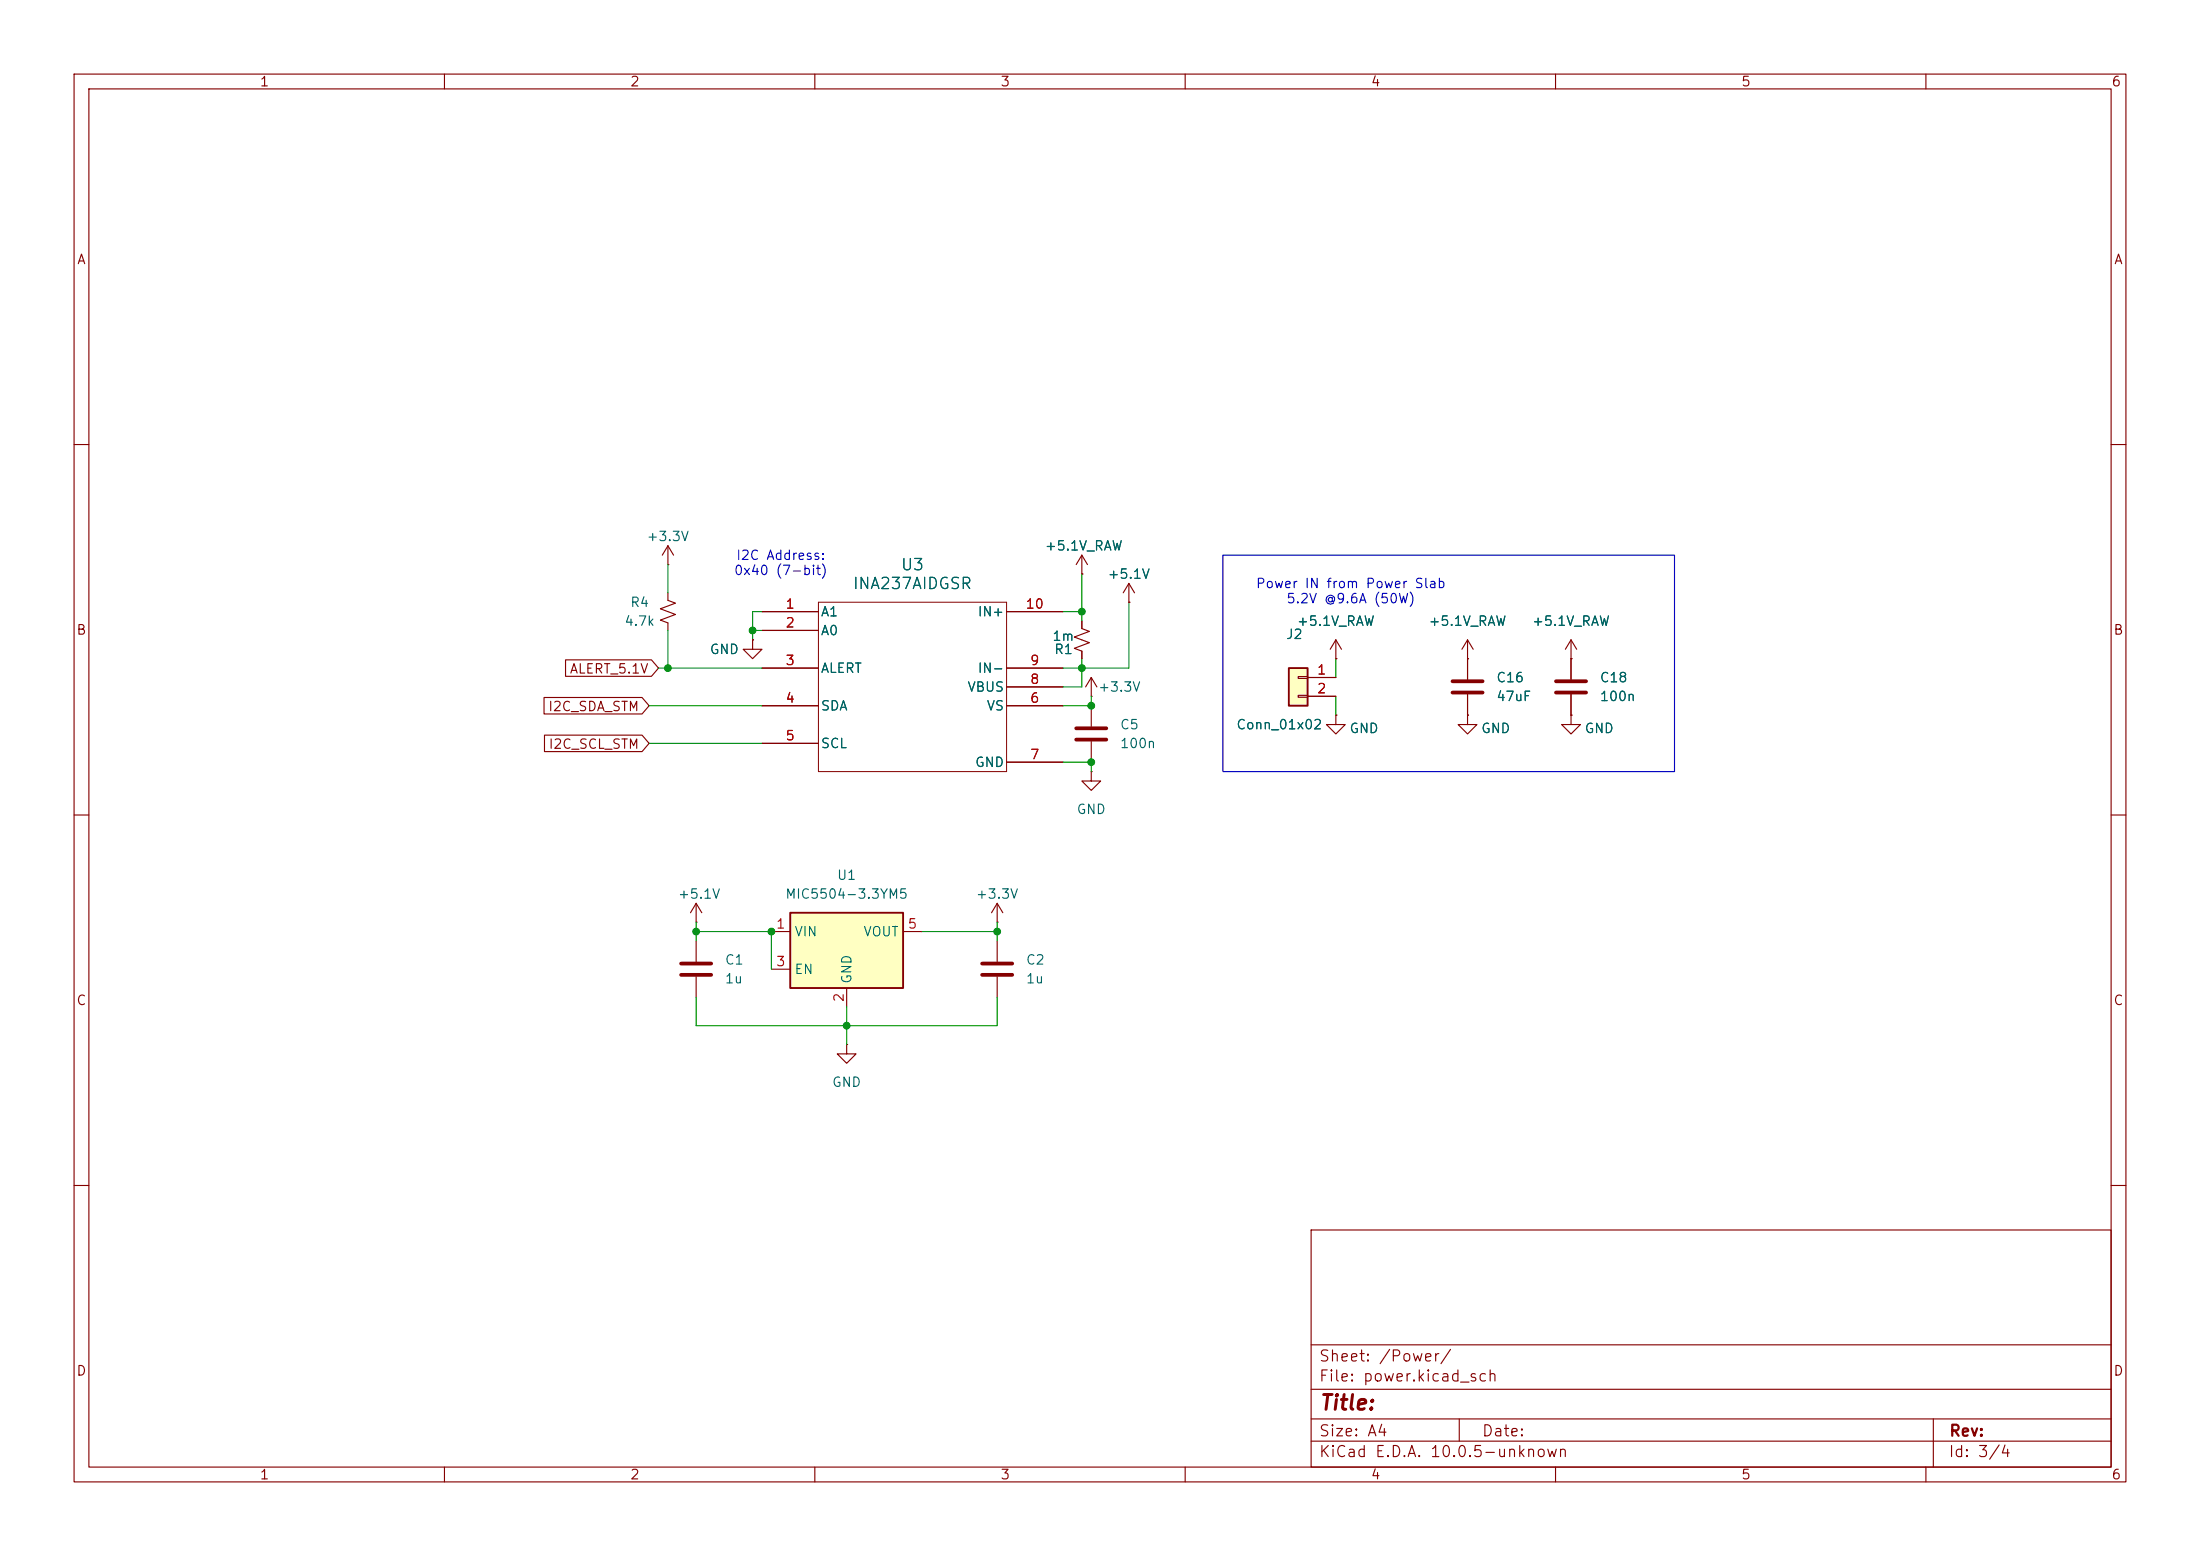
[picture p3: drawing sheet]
(kicad_sch
 (version 20260306)
 (generator "eeschema")
 (generator_version "10.0")
 (paper "A4")
 (lib_symbols
  (symbol "Connector_Generic:Conn_01x02"
   (pin_names
    (offset 1.016) (hide yes)) (exclude_from_sim no) (in_bom yes) (on_board yes)
   (in_pos_files yes)
   (duplicate_pin_numbers_are_jumpers no)
   (property "Reference" "J" (at 0 2.54 0) (show_name no) (do_not_autoplace no) (effects (font (size 1.27 1.27))))
   (property "Value" "Conn_01x02" (at 0 -5.08 0) (show_name no) (do_not_autoplace no) (effects (font (size 1.27 1.27))))
   (property "Footprint" "" (at 0 0 0) (show_name no) (do_not_autoplace no) (hide yes) (effects (font (size 1.27 1.27))))
   (property "Datasheet" "" (at 0 0 0) (show_name no) (do_not_autoplace no) (hide yes) (effects (font (size 1.27 1.27))))
   (property "Description" "Generic connector, single row, 01x02, script generated (kicad-library-utils/schlib/autogen/connector/)" (at 0 0 0) (show_name no) (do_not_autoplace no) (hide yes) (effects (font (size 1.27 1.27))))
   (symbol "Conn_01x02_1_1"
    (rectangle (start -1.27 1.27) (end 1.27 -3.81) (stroke (width 0.254) (type default)) (fill (type background)))
    (rectangle (start -1.27 0.127) (end 0 -0.127) (stroke (width 0.1524) (type default)) (fill (type none)))
    (rectangle (start -1.27 -2.413) (end 0 -2.667) (stroke (width 0.1524) (type default)) (fill (type none)))
    (pin passive line (at -5.08 0 0) (length 3.81) (name "Pin_1" (effects (font (size 1.27 1.27)))) (number "1" (effects (font (size 1.27 1.27)))))
    (pin passive line (at -5.08 -2.54 0) (length 3.81) (name "Pin_2" (effects (font (size 1.27 1.27)))) (number "2" (effects (font (size 1.27 1.27))))))
   (embedded_fonts no))
  (symbol "Device:C"
   (pin_numbers (hide yes))
   (pin_names
    (offset 0.254)) (exclude_from_sim no) (in_bom yes) (on_board yes)
   (in_pos_files yes)
   (duplicate_pin_numbers_are_jumpers no)
   (property "Reference" "C" (at 0.635 2.54 0) (show_name no) (do_not_autoplace no) (effects (font (size 1.27 1.27)) (justify left)))
   (property "Value" "C" (at 0.635 -2.54 0) (show_name no) (do_not_autoplace no) (effects (font (size 1.27 1.27)) (justify left)))
   (property "Footprint" "" (at 0.9652 -3.81 0) (show_name no) (do_not_autoplace no) (hide yes) (effects (font (size 1.27 1.27))))
   (property "Datasheet" "" (at 0 0 0) (show_name no) (do_not_autoplace no) (hide yes) (effects (font (size 1.27 1.27))))
   (property "Description" "Unpolarized capacitor" (at 0 0 0) (show_name no) (do_not_autoplace no) (hide yes) (effects (font (size 1.27 1.27))))
   (symbol "C_0_1"
    (polyline (pts (xy -2.032 0.762) (xy 2.032 0.762)) (stroke (width 0.508) (type default)) (fill (type none)))
    (polyline (pts (xy -2.032 -0.762) (xy 2.032 -0.762)) (stroke (width 0.508) (type default)) (fill (type none))))
   (symbol "C_1_1"
    (pin passive line (at 0 3.81 270) (length 2.794) (name "" (effects (font (size 1.27 1.27)))) (number "1" (effects (font (size 1.27 1.27)))))
    (pin passive line (at 0 -3.81 90) (length 2.794) (name "" (effects (font (size 1.27 1.27)))) (number "2" (effects (font (size 1.27 1.27))))))
   (embedded_fonts no))
  (symbol "Device:R_Small_US"
   (pin_numbers (hide yes))
   (pin_names
    (offset 0.254) (hide yes)) (exclude_from_sim no) (in_bom yes) (on_board yes)
   (in_pos_files yes)
   (duplicate_pin_numbers_are_jumpers no)
   (property "Reference" "R" (at 0.762 0.508 0) (show_name no) (do_not_autoplace no) (effects (font (size 1.27 1.27)) (justify left)))
   (property "Value" "R_Small_US" (at 0.762 -1.016 0) (show_name no) (do_not_autoplace no) (effects (font (size 1.27 1.27)) (justify left)))
   (property "Footprint" "" (at 0 0 0) (show_name no) (do_not_autoplace no) (hide yes) (effects (font (size 1.27 1.27))))
   (property "Datasheet" "" (at 0 0 0) (show_name no) (do_not_autoplace no) (hide yes) (effects (font (size 1.27 1.27))))
   (property "Description" "Resistor, small US symbol" (at 0 0 0) (show_name no) (do_not_autoplace no) (hide yes) (effects (font (size 1.27 1.27))))
   (symbol "R_Small_US_1_1"
    (polyline (pts (xy 0 1.524) (xy 1.016 1.143) (xy 0 0.762) (xy -1.016 0.381) (xy 0 0)) (stroke (width 0) (type default)) (fill (type none)))
    (polyline (pts (xy 0 0) (xy 1.016 -0.381) (xy 0 -0.762) (xy -1.016 -1.143) (xy 0 -1.524)) (stroke (width 0) (type default)) (fill (type none)))
    (pin passive line (at 0 2.54 270) (length 1.016) (name "" (effects (font (size 1.27 1.27)))) (number "1" (effects (font (size 1.27 1.27)))))
    (pin passive line (at 0 -2.54 90) (length 1.016) (name "" (effects (font (size 1.27 1.27)))) (number "2" (effects (font (size 1.27 1.27))))))
   (embedded_fonts no))
  (symbol "INA237AIDGSR:INA237AIDGSR"
   (pin_names
    (offset 0.254)) (exclude_from_sim no) (in_bom yes) (on_board yes)
   (in_pos_files yes)
   (duplicate_pin_numbers_are_jumpers no)
   (property "Reference" "U3" (at 20.32 10.16 0) (show_name no) (do_not_autoplace no) (effects (font (size 1.524 1.524))))
   (property "Value" "INA237AIDGSR" (at 20.32 7.62 0) (show_name no) (do_not_autoplace no) (effects (font (size 1.524 1.524))))
   (property "Footprint" "VSSOP_IDGSR_TEX" (at 0 0 0) (show_name no) (do_not_autoplace no) (hide yes) (effects (font (size 1.27 1.27)
    (italic yes))))
   (property "Datasheet" "https://www.ti.com/lit/gpn/ina237" (at 0 0 0) (show_name no) (do_not_autoplace no) (hide yes) (effects (font (size 1.27 1.27)
    (italic yes))))
   (property "Description" "" (at 0 0 0) (show_name no) (do_not_autoplace no) (hide yes) (effects (font (size 1.27 1.27))))
   (property "ki_locked" "" (at 0 0 0) (show_name no) (do_not_autoplace no) (effects (font (size 1.27 1.27))))
   (symbol "INA237AIDGSR_0_1"
    (polyline (pts (xy 7.62 5.08) (xy 7.62 -17.78)) (stroke (width 0.127) (type default)) (fill (type none)))
    (polyline (pts (xy 7.62 -17.78) (xy 33.02 -17.78)) (stroke (width 0.127) (type default)) (fill (type none)))
    (polyline (pts (xy 33.02 5.08) (xy 7.62 5.08)) (stroke (width 0.127) (type default)) (fill (type none)))
    (polyline (pts (xy 33.02 -17.78) (xy 33.02 5.08)) (stroke (width 0.127) (type default)) (fill (type none)))
    (pin unspecified line (at 0 -3.81 0) (length 7.62) (name "ALERT" (effects (font (size 1.27 1.27)))) (number "3" (effects (font (size 1.27 1.27)))))
    (pin unspecified line (at 0 -8.89 0) (length 7.62) (name "SDA" (effects (font (size 1.27 1.27)))) (number "4" (effects (font (size 1.27 1.27)))))
    (pin unspecified line (at 0 -13.97 0) (length 7.62) (name "SCL" (effects (font (size 1.27 1.27)))) (number "5" (effects (font (size 1.27 1.27)))))
    (pin unspecified line (at 40.64 -8.89 180) (length 7.62) (name "VS" (effects (font (size 1.27 1.27)))) (number "6" (effects (font (size 1.27 1.27)))))
    (pin power_out line (at 40.64 -16.51 180) (length 7.62) (name "GND" (effects (font (size 1.27 1.27)))) (number "7" (effects (font (size 1.27 1.27)))))
    (pin unspecified line (at 40.64 -6.35 180) (length 7.62) (name "VBUS" (effects (font (size 1.27 1.27)))) (number "8" (effects (font (size 1.27 1.27)))))
    (pin input line (at 40.64 -3.81 180) (length 7.62) (name "IN-" (effects (font (size 1.27 1.27)))) (number "9" (effects (font (size 1.27 1.27)))))
    (pin input line (at 40.64 3.81 180) (length 7.62) (name "IN+" (effects (font (size 1.27 1.27)))) (number "10" (effects (font (size 1.27 1.27))))))
   (symbol "INA237AIDGSR_1_1"
    (pin bidirectional line (at 0 3.81 0) (length 7.62) (name "A1" (effects (font (size 1.27 1.27)))) (number "1" (effects (font (size 1.27 1.27)))))
    (pin bidirectional line (at 0 1.27 0) (length 7.62) (name "A0" (effects (font (size 1.27 1.27)))) (number "2" (effects (font (size 1.27 1.27))))))
   (embedded_fonts no))
  (symbol "Regulator_Linear:MIC5504-3.3YM5" (exclude_from_sim no) (in_bom yes) (on_board yes)
   (in_pos_files yes)
   (duplicate_pin_numbers_are_jumpers no)
   (property "Reference" "U" (at -7.62 8.89 0) (show_name no) (do_not_autoplace no) (effects (font (size 1.27 1.27)) (justify left)))
   (property "Value" "MIC5504-3.3YM5" (at -7.62 6.35 0) (show_name no) (do_not_autoplace no) (effects (font (size 1.27 1.27)) (justify left)))
   (property "Footprint" "Package_TO_SOT_SMD:SOT-23-5" (at 0 -10.16 0) (show_name no) (do_not_autoplace no) (hide yes) (effects (font (size 1.27 1.27))))
   (property "Datasheet" "http://ww1.microchip.com/downloads/en/DeviceDoc/MIC550X.pdf" (at -6.35 6.35 0) (show_name no) (do_not_autoplace no) (hide yes) (effects (font (size 1.27 1.27))))
   (property "Description" "300mA Low-dropout Voltage Regulator, Vout 3.3V, Vin up to 5.5V, SOT-23" (at 0 0 0) (show_name no) (do_not_autoplace no) (hide yes) (effects (font (size 1.27 1.27))))
   (symbol "MIC5504-3.3YM5_0_1"
    (rectangle (start -7.62 -5.08) (end 7.62 5.08) (stroke (width 0.254) (type default)) (fill (type background))))
   (symbol "MIC5504-3.3YM5_1_1"
    (pin power_in line (at -10.16 2.54 0) (length 2.54) (name "VIN" (effects (font (size 1.27 1.27)))) (number "1" (effects (font (size 1.27 1.27)))))
    (pin power_in line (at 0 -7.62 90) (length 2.54) (name "GND" (effects (font (size 1.27 1.27)))) (number "2" (effects (font (size 1.27 1.27)))))
    (pin input line (at -10.16 -2.54 0) (length 2.54) (name "EN" (effects (font (size 1.27 1.27)))) (number "3" (effects (font (size 1.27 1.27)))))
    (pin no_connect line (at 7.62 -2.54 180) (length 2.54) (hide yes) (name "NC" (effects (font (size 1.27 1.27)))) (number "4" (effects (font (size 1.27 1.27)))))
    (pin power_out line (at 10.16 2.54 180) (length 2.54) (name "VOUT" (effects (font (size 1.27 1.27)))) (number "5" (effects (font (size 1.27 1.27))))))
   (embedded_fonts no))
  (symbol "power:+3.3V"
   (power global)
   (pin_numbers (hide yes))
   (pin_names
    (offset 0) (hide yes)) (exclude_from_sim no) (in_bom yes) (on_board yes)
   (in_pos_files yes)
   (duplicate_pin_numbers_are_jumpers no)
   (property "Reference" "#PWR" (at 0 -3.81 0) (show_name no) (do_not_autoplace no) (hide yes) (effects (font (size 1.27 1.27))))
   (property "Value" "+3.3V" (at 0 3.556 0) (show_name no) (do_not_autoplace no) (effects (font (size 1.27 1.27))))
   (property "Footprint" "" (at 0 0 0) (show_name no) (do_not_autoplace no) (hide yes) (effects (font (size 1.27 1.27))))
   (property "Datasheet" "" (at 0 0 0) (show_name no) (do_not_autoplace no) (hide yes) (effects (font (size 1.27 1.27))))
   (property "Description" "Power symbol creates a global label with name \"+3.3V\"" (at 0 0 0) (show_name no) (do_not_autoplace no) (hide yes) (effects (font (size 1.27 1.27))))
   (symbol "+3.3V_0_1"
    (polyline (pts (xy -0.762 1.27) (xy 0 2.54)) (stroke (width 0) (type default)) (fill (type none)))
    (polyline (pts (xy 0 2.54) (xy 0.762 1.27)) (stroke (width 0) (type default)) (fill (type none)))
    (polyline (pts (xy 0 0) (xy 0 2.54)) (stroke (width 0) (type default)) (fill (type none))))
   (symbol "+3.3V_1_1"
    (pin power_in line (at 0 0 90) (length 0) (name "" (effects (font (size 1.27 1.27)))) (number "1" (effects (font (size 1.27 1.27))))))
   (embedded_fonts no))
  (symbol "power:+5V"
   (power global)
   (pin_numbers (hide yes))
   (pin_names
    (offset 0) (hide yes)) (exclude_from_sim no) (in_bom yes) (on_board yes)
   (in_pos_files yes)
   (duplicate_pin_numbers_are_jumpers no)
   (property "Reference" "#PWR" (at 0 -3.81 0) (show_name no) (do_not_autoplace no) (hide yes) (effects (font (size 1.27 1.27))))
   (property "Value" "+5V" (at 0 3.556 0) (show_name no) (do_not_autoplace no) (effects (font (size 1.27 1.27))))
   (property "Footprint" "" (at 0 0 0) (show_name no) (do_not_autoplace no) (hide yes) (effects (font (size 1.27 1.27))))
   (property "Datasheet" "" (at 0 0 0) (show_name no) (do_not_autoplace no) (hide yes) (effects (font (size 1.27 1.27))))
   (property "Description" "Power symbol creates a global label with name \"+5V\"" (at 0 0 0) (show_name no) (do_not_autoplace no) (hide yes) (effects (font (size 1.27 1.27))))
   (symbol "+5V_0_1"
    (polyline (pts (xy -0.762 1.27) (xy 0 2.54)) (stroke (width 0) (type default)) (fill (type none)))
    (polyline (pts (xy 0 2.54) (xy 0.762 1.27)) (stroke (width 0) (type default)) (fill (type none)))
    (polyline (pts (xy 0 0) (xy 0 2.54)) (stroke (width 0) (type default)) (fill (type none))))
   (symbol "+5V_1_1"
    (pin power_in line (at 0 0 90) (length 0) (name "" (effects (font (size 1.27 1.27)))) (number "1" (effects (font (size 1.27 1.27))))))
   (embedded_fonts no))
  (symbol "power:GND"
   (power global)
   (pin_numbers (hide yes))
   (pin_names
    (offset 0) (hide yes)) (exclude_from_sim no) (in_bom yes) (on_board yes)
   (in_pos_files yes)
   (duplicate_pin_numbers_are_jumpers no)
   (property "Reference" "#PWR" (at 0 -6.35 0) (show_name no) (do_not_autoplace no) (hide yes) (effects (font (size 1.27 1.27))))
   (property "Value" "GND" (at 0 -3.81 0) (show_name no) (do_not_autoplace no) (effects (font (size 1.27 1.27))))
   (property "Footprint" "" (at 0 0 0) (show_name no) (do_not_autoplace no) (hide yes) (effects (font (size 1.27 1.27))))
   (property "Datasheet" "" (at 0 0 0) (show_name no) (do_not_autoplace no) (hide yes) (effects (font (size 1.27 1.27))))
   (property "Description" "Power symbol creates a global label with name \"GND\" , ground" (at 0 0 0) (show_name no) (do_not_autoplace no) (hide yes) (effects (font (size 1.27 1.27))))
   (symbol "GND_0_1"
    (polyline (pts (xy 0 0) (xy 0 -1.27) (xy 1.27 -1.27) (xy 0 -2.54) (xy -1.27 -1.27) (xy 0 -1.27)) (stroke (width 0) (type default)) (fill (type none))))
   (symbol "GND_1_1"
    (pin power_in line (at 0 0 270) (length 0) (name "" (effects (font (size 1.27 1.27)))) (number "1" (effects (font (size 1.27 1.27))))))
   (embedded_fonts no)))
 (rectangle
  (start 165.1 74.93)
  (end 226.06 104.14)
  (stroke (width 0) (type default))
  (fill (type none)))
 (text "I2C Address:\n0x40 (7-bit)"
  (exclude_from_sim no)
  (at 105.41 76.2 0)
  (effects (font (size 1.27 1.27))))
 (text "Power IN from Power Slab\n5.2V @9.6A (50W)"
  (exclude_from_sim no)
  (at 182.372 80.01 0)
  (effects (font (size 1.27 1.27))))
 (junction
  (at 101.6 85.09)
  (diameter 0)
  (color 0 0 0 0))
 (junction
  (at 93.98 125.73)
  (diameter 0)
  (color 0 0 0 0))
 (junction
  (at 104.14 125.73)
  (diameter 0)
  (color 0 0 0 0))
 (junction
  (at 146.05 82.55)
  (diameter 0)
  (color 0 0 0 0))
 (junction
  (at 147.32 102.87)
  (diameter 0)
  (color 0 0 0 0))
 (junction
  (at 114.3 138.43)
  (diameter 0)
  (color 0 0 0 0))
 (junction
  (at 90.17 90.17)
  (diameter 0)
  (color 0 0 0 0))
 (junction
  (at 146.05 90.17)
  (diameter 0)
  (color 0 0 0 0))
 (junction
  (at 134.62 125.73)
  (diameter 0)
  (color 0 0 0 0))
 (junction
  (at 147.32 95.25)
  (diameter 0)
  (color 0 0 0 0))
 (wire
  (pts (xy 101.6 82.55) (xy 102.87 82.55))
  (stroke (width 0) (type default)))
 (wire
  (pts (xy 146.05 83.82) (xy 146.05 82.55))
  (stroke (width 0) (type default)))
 (wire
  (pts (xy 180.34 88.9) (xy 180.34 91.44))
  (stroke (width 0) (type default)))
 (wire
  (pts (xy 114.3 135.89) (xy 114.3 138.43))
  (stroke (width 0) (type default)))
 (wire
  (pts (xy 101.6 85.09) (xy 102.87 85.09))
  (stroke (width 0) (type default)))
 (wire
  (pts (xy 146.05 90.17) (xy 152.4 90.17))
  (stroke (width 0) (type default)))
 (wire
  (pts (xy 114.3 138.43) (xy 114.3 140.97))
  (stroke (width 0) (type default)))
 (wire
  (pts (xy 143.51 102.87) (xy 147.32 102.87))
  (stroke (width 0) (type default)))
 (wire
  (pts (xy 180.34 96.52) (xy 180.34 93.98))
  (stroke (width 0) (type default)))
 (wire
  (pts (xy 134.62 134.62) (xy 134.62 138.43))
  (stroke (width 0) (type default)))
 (wire
  (pts (xy 90.17 90.17) (xy 102.87 90.17))
  (stroke (width 0) (type default)))
 (wire
  (pts (xy 147.32 95.25) (xy 143.51 95.25))
  (stroke (width 0) (type default)))
 (wire
  (pts (xy 101.6 82.55) (xy 101.6 85.09))
  (stroke (width 0) (type default)))
 (wire
  (pts (xy 146.05 77.47) (xy 146.05 82.55))
  (stroke (width 0) (type default)))
 (wire
  (pts (xy 87.63 95.25) (xy 102.87 95.25))
  (stroke (width 0) (type default)))
 (wire
  (pts (xy 147.32 102.87) (xy 147.32 104.14))
  (stroke (width 0) (type default)))
 (wire
  (pts (xy 134.62 125.73) (xy 134.62 127))
  (stroke (width 0) (type default)))
 (wire
  (pts (xy 104.14 125.73) (xy 104.14 130.81))
  (stroke (width 0) (type default)))
 (wire
  (pts (xy 93.98 134.62) (xy 93.98 138.43))
  (stroke (width 0) (type default)))
 (wire
  (pts (xy 93.98 127) (xy 93.98 125.73))
  (stroke (width 0) (type default)))
 (wire
  (pts (xy 90.17 85.09) (xy 90.17 90.17))
  (stroke (width 0) (type default)))
 (wire
  (pts (xy 143.51 92.71) (xy 146.05 92.71))
  (stroke (width 0) (type default)))
 (wire
  (pts (xy 147.32 93.98) (xy 147.32 95.25))
  (stroke (width 0) (type default)))
 (wire
  (pts (xy 93.98 124.46) (xy 93.98 125.73))
  (stroke (width 0) (type default)))
 (wire
  (pts (xy 146.05 92.71) (xy 146.05 90.17))
  (stroke (width 0) (type default)))
 (wire
  (pts (xy 88.9 90.17) (xy 90.17 90.17))
  (stroke (width 0) (type default)))
 (wire
  (pts (xy 101.6 86.36) (xy 101.6 85.09))
  (stroke (width 0) (type default)))
 (wire
  (pts (xy 90.17 76.2) (xy 90.17 80.01))
  (stroke (width 0) (type default)))
 (wire
  (pts (xy 114.3 138.43) (xy 134.62 138.43))
  (stroke (width 0) (type default)))
 (wire
  (pts (xy 87.63 100.33) (xy 102.87 100.33))
  (stroke (width 0) (type default)))
 (wire
  (pts (xy 143.51 90.17) (xy 146.05 90.17))
  (stroke (width 0) (type default)))
 (wire
  (pts (xy 134.62 124.46) (xy 134.62 125.73))
  (stroke (width 0) (type default)))
 (wire
  (pts (xy 93.98 125.73) (xy 104.14 125.73))
  (stroke (width 0) (type default)))
 (wire
  (pts (xy 93.98 138.43) (xy 114.3 138.43))
  (stroke (width 0) (type default)))
 (wire
  (pts (xy 143.51 82.55) (xy 146.05 82.55))
  (stroke (width 0) (type default)))
 (wire
  (pts (xy 146.05 88.9) (xy 146.05 90.17))
  (stroke (width 0) (type default)))
 (wire
  (pts (xy 124.46 125.73) (xy 134.62 125.73))
  (stroke (width 0) (type default)))
 (wire
  (pts (xy 152.4 90.17) (xy 152.4 81.28))
  (stroke (width 0) (type default)))
 (global_label "I2C_SCL_STM"
  (shape input)
  (at 87.63 100.33 180)
  (fields_autoplaced yes)
  (effects (font (size 1.27 1.27)) (justify right))
  (property "Intersheetrefs" "${INTERSHEET_REFS}" (at 73.1434 100.33 0) (hide yes) (show_name no) (do_not_autoplace no) (effects (font (size 1.27 1.27)) (justify right))))
 (global_label "I2C_SDA_STM"
  (shape input)
  (at 87.63 95.25 180)
  (fields_autoplaced yes)
  (effects (font (size 1.27 1.27)) (justify right))
  (property "Intersheetrefs" "${INTERSHEET_REFS}" (at 73.0829 95.25 0) (hide yes) (show_name no) (do_not_autoplace no) (effects (font (size 1.27 1.27)) (justify right))))
 (global_label "ALERT_5.1V"
  (shape input)
  (at 88.9 90.17 180)
  (fields_autoplaced yes)
  (effects (font (size 1.27 1.27)) (justify right))
  (property "Intersheetrefs" "${INTERSHEET_REFS}" (at 75.9857 90.17 0) (hide yes) (show_name no) (do_not_autoplace no) (effects (font (size 1.27 1.27)) (justify right))))
 (symbol
  (lib_id "power:+5V")
  (at 198.12 88.9 0)
  (unit 1)
  (body_style 1)
  (exclude_from_sim no)
  (in_bom yes)
  (on_board yes)
  (in_pos_files yes)
  (dnp no)
  (fields_autoplaced yes)
  (property "Reference" "#PWR067" (at 198.12 92.71 0) (hide yes) (show_name no) (do_not_autoplace no) (effects (font (size 1.27 1.27))))
  (property "Value" "+5.1V_RAW" (at 198.12 83.82 0) (show_name no) (do_not_autoplace no) (effects (font (size 1.27 1.27))))
  (property "Footprint" "" (at 198.12 88.9 0) (hide yes) (show_name no) (do_not_autoplace no) (effects (font (size 1.27 1.27))))
  (property "Datasheet" "" (at 198.12 88.9 0) (hide yes) (show_name no) (do_not_autoplace no) (effects (font (size 1.27 1.27))))
  (property "Description" "Power symbol creates a global label with name \"+5V\"" (at 198.12 88.9 0) (hide yes) (show_name no) (do_not_autoplace no) (effects (font (size 1.27 1.27))))
  (pin "1"))
 (symbol
  (lib_id "Device:C")
  (at 212.09 92.71 0)
  (unit 1)
  (body_style 1)
  (exclude_from_sim no)
  (in_bom yes)
  (on_board yes)
  (in_pos_files yes)
  (dnp no)
  (fields_autoplaced yes)
  (property "Reference" "C18" (at 215.9 91.4399 0) (show_name no) (do_not_autoplace no) (effects (font (size 1.27 1.27)) (justify left)))
  (property "Value" "100n" (at 215.9 93.9799 0) (show_name no) (do_not_autoplace no) (effects (font (size 1.27 1.27)) (justify left)))
  (property "Footprint" "Capacitor_SMD:C_0603_1608Metric_Pad1.08x0.95mm_HandSolder" (at 213.0552 96.52 0) (hide yes) (show_name no) (do_not_autoplace no) (effects (font (size 1.27 1.27))))
  (property "Datasheet" "" (at 212.09 92.71 0) (hide yes) (show_name no) (do_not_autoplace no) (effects (font (size 1.27 1.27))))
  (property "Description" "Unpolarized capacitor" (at 212.09 92.71 0) (hide yes) (show_name no) (do_not_autoplace no) (effects (font (size 1.27 1.27))))
  (property "digikey" "" (at 212.09 92.71 0) (hide yes) (show_name no) (do_not_autoplace no) (effects (font (size 1.27 1.27))))
  (pin "1")
  (pin "2"))
 (symbol
  (lib_id "Device:C")
  (at 147.32 99.06 0)
  (unit 1)
  (body_style 1)
  (exclude_from_sim no)
  (in_bom yes)
  (on_board yes)
  (in_pos_files yes)
  (dnp no)
  (fields_autoplaced yes)
  (property "Reference" "C5" (at 151.13 97.7899 0) (show_name no) (do_not_autoplace no) (effects (font (size 1.27 1.27)) (justify left)))
  (property "Value" "100n" (at 151.13 100.3299 0) (show_name no) (do_not_autoplace no) (effects (font (size 1.27 1.27)) (justify left)))
  (property "Footprint" "Capacitor_SMD:C_0603_1608Metric_Pad1.08x0.95mm_HandSolder" (at 148.2852 102.87 0) (hide yes) (show_name no) (do_not_autoplace no) (effects (font (size 1.27 1.27))))
  (property "Datasheet" "" (at 147.32 99.06 0) (hide yes) (show_name no) (do_not_autoplace no) (effects (font (size 1.27 1.27))))
  (property "Description" "Unpolarized capacitor" (at 147.32 99.06 0) (hide yes) (show_name no) (do_not_autoplace no) (effects (font (size 1.27 1.27))))
  (property "digikey" "" (at 147.32 99.06 0) (hide yes) (show_name no) (do_not_autoplace no) (effects (font (size 1.27 1.27))))
  (pin "2")
  (pin "1"))
 (symbol
  (lib_id "Device:C")
  (at 198.12 92.71 0)
  (unit 1)
  (body_style 1)
  (exclude_from_sim no)
  (in_bom yes)
  (on_board yes)
  (in_pos_files yes)
  (dnp no)
  (fields_autoplaced yes)
  (property "Reference" "C16" (at 201.93 91.4399 0) (show_name no) (do_not_autoplace no) (effects (font (size 1.27 1.27)) (justify left)))
  (property "Value" "47uF" (at 201.93 93.9799 0) (show_name no) (do_not_autoplace no) (effects (font (size 1.27 1.27)) (justify left)))
  (property "Footprint" "Capacitor_SMD:C_0805_2012Metric_Pad1.18x1.45mm_HandSolder" (at 199.0852 96.52 0) (hide yes) (show_name no) (do_not_autoplace no) (effects (font (size 1.27 1.27))))
  (property "Datasheet" "" (at 198.12 92.71 0) (hide yes) (show_name no) (do_not_autoplace no) (effects (font (size 1.27 1.27))))
  (property "Description" "Unpolarized capacitor" (at 198.12 92.71 0) (hide yes) (show_name no) (do_not_autoplace no) (effects (font (size 1.27 1.27))))
  (property "digikey" "" (at 198.12 92.71 0) (hide yes) (show_name no) (do_not_autoplace no) (effects (font (size 1.27 1.27))))
  (pin "1")
  (pin "2"))
 (symbol
  (lib_id "power:+5V")
  (at 180.34 88.9 0)
  (unit 1)
  (body_style 1)
  (exclude_from_sim no)
  (in_bom yes)
  (on_board yes)
  (in_pos_files yes)
  (dnp no)
  (fields_autoplaced yes)
  (property "Reference" "#PWR068" (at 180.34 92.71 0) (hide yes) (show_name no) (do_not_autoplace no) (effects (font (size 1.27 1.27))))
  (property "Value" "+5.1V_RAW" (at 180.34 83.82 0) (show_name no) (do_not_autoplace no) (effects (font (size 1.27 1.27))))
  (property "Footprint" "" (at 180.34 88.9 0) (hide yes) (show_name no) (do_not_autoplace no) (effects (font (size 1.27 1.27))))
  (property "Datasheet" "" (at 180.34 88.9 0) (hide yes) (show_name no) (do_not_autoplace no) (effects (font (size 1.27 1.27))))
  (property "Description" "Power symbol creates a global label with name \"+5V\"" (at 180.34 88.9 0) (hide yes) (show_name no) (do_not_autoplace no) (effects (font (size 1.27 1.27))))
  (pin "1"))
 (symbol
  (lib_id "power:+3.3V")
  (at 134.62 124.46 0)
  (unit 1)
  (body_style 1)
  (exclude_from_sim no)
  (in_bom yes)
  (on_board yes)
  (in_pos_files yes)
  (dnp no)
  (property "Reference" "#PWR03" (at 134.62 128.27 0) (hide yes) (show_name no) (do_not_autoplace no) (effects (font (size 1.27 1.27))))
  (property "Value" "+3.3V" (at 134.62 120.65 0) (show_name no) (do_not_autoplace no) (effects (font (size 1.27 1.27))))
  (property "Footprint" "" (at 134.62 124.46 0) (hide yes) (show_name no) (do_not_autoplace no) (effects (font (size 1.27 1.27))))
  (property "Datasheet" "" (at 134.62 124.46 0) (hide yes) (show_name no) (do_not_autoplace no) (effects (font (size 1.27 1.27))))
  (property "Description" "Power symbol creates a global label with name \"+3.3V\"" (at 134.62 124.46 0) (hide yes) (show_name no) (do_not_autoplace no) (effects (font (size 1.27 1.27))))
  (pin "1"))
 (symbol
  (lib_id "power:GND")
  (at 114.3 140.97 0)
  (unit 1)
  (body_style 1)
  (exclude_from_sim no)
  (in_bom yes)
  (on_board yes)
  (in_pos_files yes)
  (dnp no)
  (fields_autoplaced yes)
  (property "Reference" "#PWR02" (at 114.3 147.32 0) (hide yes) (show_name no) (do_not_autoplace no) (effects (font (size 1.27 1.27))))
  (property "Value" "GND" (at 114.3 146.05 0) (show_name no) (do_not_autoplace no) (effects (font (size 1.27 1.27))))
  (property "Footprint" "" (at 114.3 140.97 0) (hide yes) (show_name no) (do_not_autoplace no) (effects (font (size 1.27 1.27))))
  (property "Datasheet" "" (at 114.3 140.97 0) (hide yes) (show_name no) (do_not_autoplace no) (effects (font (size 1.27 1.27))))
  (property "Description" "Power symbol creates a global label with name \"GND\" , ground" (at 114.3 140.97 0) (hide yes) (show_name no) (do_not_autoplace no) (effects (font (size 1.27 1.27))))
  (pin "1"))
 (symbol
  (lib_id "power:+5V")
  (at 93.98 124.46 0)
  (unit 1)
  (body_style 1)
  (exclude_from_sim no)
  (in_bom yes)
  (on_board yes)
  (in_pos_files yes)
  (dnp no)
  (property "Reference" "#PWR01" (at 93.98 128.27 0) (hide yes) (show_name no) (do_not_autoplace no) (effects (font (size 1.27 1.27))))
  (property "Value" "+5.1V" (at 91.44 120.65 0) (show_name no) (do_not_autoplace no) (effects (font (size 1.27 1.27)) (justify left)))
  (property "Footprint" "" (at 93.98 124.46 0) (hide yes) (show_name no) (do_not_autoplace no) (effects (font (size 1.27 1.27))))
  (property "Datasheet" "" (at 93.98 124.46 0) (hide yes) (show_name no) (do_not_autoplace no) (effects (font (size 1.27 1.27))))
  (property "Description" "Power symbol creates a global label with name \"+5V\"" (at 93.98 124.46 0) (hide yes) (show_name no) (do_not_autoplace no) (effects (font (size 1.27 1.27))))
  (pin "1"))
 (symbol
  (lib_id "power:+5V")
  (at 152.4 81.28 0)
  (unit 1)
  (body_style 1)
  (exclude_from_sim no)
  (in_bom yes)
  (on_board yes)
  (in_pos_files yes)
  (dnp no)
  (property "Reference" "#PWR018" (at 152.4 85.09 0) (hide yes) (show_name no) (do_not_autoplace no) (effects (font (size 1.27 1.27))))
  (property "Value" "+5.1V" (at 152.4 77.47 0) (show_name no) (do_not_autoplace no) (effects (font (size 1.27 1.27))))
  (property "Footprint" "" (at 152.4 81.28 0) (hide yes) (show_name no) (do_not_autoplace no) (effects (font (size 1.27 1.27))))
  (property "Datasheet" "" (at 152.4 81.28 0) (hide yes) (show_name no) (do_not_autoplace no) (effects (font (size 1.27 1.27))))
  (property "Description" "Power symbol creates a global label with name \"+5V\"" (at 152.4 81.28 0) (hide yes) (show_name no) (do_not_autoplace no) (effects (font (size 1.27 1.27))))
  (pin "1"))
 (symbol
  (lib_id "power:+5V")
  (at 147.32 93.98 0)
  (unit 1)
  (body_style 1)
  (exclude_from_sim no)
  (in_bom yes)
  (on_board yes)
  (in_pos_files yes)
  (dnp no)
  (property "Reference" "#PWR017" (at 147.32 97.79 0) (hide yes) (show_name no) (do_not_autoplace no) (effects (font (size 1.27 1.27))))
  (property "Value" "+3.3V" (at 151.13 92.71 0) (show_name no) (do_not_autoplace no) (effects (font (size 1.27 1.27))))
  (property "Footprint" "" (at 147.32 93.98 0) (hide yes) (show_name no) (do_not_autoplace no) (effects (font (size 1.27 1.27))))
  (property "Datasheet" "" (at 147.32 93.98 0) (hide yes) (show_name no) (do_not_autoplace no) (effects (font (size 1.27 1.27))))
  (property "Description" "Power symbol creates a global label with name \"+5V\"" (at 147.32 93.98 0) (hide yes) (show_name no) (do_not_autoplace no) (effects (font (size 1.27 1.27))))
  (pin "1"))
 (symbol
  (lib_id "power:GND")
  (at 212.09 96.52 0)
  (unit 1)
  (body_style 1)
  (exclude_from_sim no)
  (in_bom yes)
  (on_board yes)
  (in_pos_files yes)
  (dnp no)
  (property "Reference" "#PWR071" (at 212.09 102.87 0) (hide yes) (show_name no) (do_not_autoplace no) (effects (font (size 1.27 1.27))))
  (property "Value" "GND" (at 215.9 98.298 0) (show_name no) (do_not_autoplace no) (effects (font (size 1.27 1.27))))
  (property "Footprint" "" (at 212.09 96.52 0) (hide yes) (show_name no) (do_not_autoplace no) (effects (font (size 1.27 1.27))))
  (property "Datasheet" "" (at 212.09 96.52 0) (hide yes) (show_name no) (do_not_autoplace no) (effects (font (size 1.27 1.27))))
  (property "Description" "Power symbol creates a global label with name \"GND\" , ground" (at 212.09 96.52 0) (hide yes) (show_name no) (do_not_autoplace no) (effects (font (size 1.27 1.27))))
  (pin "1"))
 (symbol
  (lib_id "power:GND")
  (at 147.32 104.14 0)
  (unit 1)
  (body_style 1)
  (exclude_from_sim no)
  (in_bom yes)
  (on_board yes)
  (in_pos_files yes)
  (dnp no)
  (fields_autoplaced yes)
  (property "Reference" "#PWR06" (at 147.32 110.49 0) (hide yes) (show_name no) (do_not_autoplace no) (effects (font (size 1.27 1.27))))
  (property "Value" "GND" (at 147.32 109.22 0) (show_name no) (do_not_autoplace no) (effects (font (size 1.27 1.27))))
  (property "Footprint" "" (at 147.32 104.14 0) (hide yes) (show_name no) (do_not_autoplace no) (effects (font (size 1.27 1.27))))
  (property "Datasheet" "" (at 147.32 104.14 0) (hide yes) (show_name no) (do_not_autoplace no) (effects (font (size 1.27 1.27))))
  (property "Description" "Power symbol creates a global label with name \"GND\" , ground" (at 147.32 104.14 0) (hide yes) (show_name no) (do_not_autoplace no) (effects (font (size 1.27 1.27))))
  (pin "1"))
 (symbol
  (lib_id "power:+5V")
  (at 212.09 88.9 0)
  (unit 1)
  (body_style 1)
  (exclude_from_sim no)
  (in_bom yes)
  (on_board yes)
  (in_pos_files yes)
  (dnp no)
  (fields_autoplaced yes)
  (property "Reference" "#PWR070" (at 212.09 92.71 0) (hide yes) (show_name no) (do_not_autoplace no) (effects (font (size 1.27 1.27))))
  (property "Value" "+5.1V_RAW" (at 212.09 83.82 0) (show_name no) (do_not_autoplace no) (effects (font (size 1.27 1.27))))
  (property "Footprint" "" (at 212.09 88.9 0) (hide yes) (show_name no) (do_not_autoplace no) (effects (font (size 1.27 1.27))))
  (property "Datasheet" "" (at 212.09 88.9 0) (hide yes) (show_name no) (do_not_autoplace no) (effects (font (size 1.27 1.27))))
  (property "Description" "Power symbol creates a global label with name \"+5V\"" (at 212.09 88.9 0) (hide yes) (show_name no) (do_not_autoplace no) (effects (font (size 1.27 1.27))))
  (pin "1"))
 (symbol
  (lib_id "power:GND")
  (at 101.6 86.36 0)
  (unit 1)
  (body_style 1)
  (exclude_from_sim no)
  (in_bom yes)
  (on_board yes)
  (in_pos_files yes)
  (dnp no)
  (property "Reference" "#PWR07" (at 101.6 92.71 0) (hide yes) (show_name no) (do_not_autoplace no) (effects (font (size 1.27 1.27))))
  (property "Value" "GND" (at 97.79 87.63 0) (show_name no) (do_not_autoplace no) (effects (font (size 1.27 1.27))))
  (property "Footprint" "" (at 101.6 86.36 0) (hide yes) (show_name no) (do_not_autoplace no) (effects (font (size 1.27 1.27))))
  (property "Datasheet" "" (at 101.6 86.36 0) (hide yes) (show_name no) (do_not_autoplace no) (effects (font (size 1.27 1.27))))
  (property "Description" "Power symbol creates a global label with name \"GND\" , ground" (at 101.6 86.36 0) (hide yes) (show_name no) (do_not_autoplace no) (effects (font (size 1.27 1.27))))
  (pin "1"))
 (symbol
  (lib_id "Connector_Generic:Conn_01x02")
  (at 175.26 91.44 0)
  (mirror y)
  (unit 1)
  (body_style 1)
  (exclude_from_sim no)
  (in_bom yes)
  (on_board yes)
  (in_pos_files yes)
  (dnp no)
  (property "Reference" "J2" (at 174.752 85.598 0) (show_name no) (do_not_autoplace no) (effects (font (size 1.27 1.27))))
  (property "Value" "Conn_01x02" (at 172.72 97.79 0) (show_name no) (do_not_autoplace no) (effects (font (size 1.27 1.27))))
  (property "Footprint" "rov_connectors:0436500200" (at 175.26 91.44 0) (hide yes) (show_name no) (do_not_autoplace no) (effects (font (size 1.27 1.27))))
  (property "Datasheet" "" (at 175.26 91.44 0) (hide yes) (show_name no) (do_not_autoplace no) (effects (font (size 1.27 1.27))))
  (property "Description" "Generic connector, single row, 01x02, script generated (kicad-library-utils/schlib/autogen/connector/)" (at 175.26 91.44 0) (hide yes) (show_name no) (do_not_autoplace no) (effects (font (size 1.27 1.27))))
  (property "digikey" "" (at 175.26 91.44 0) (hide yes) (show_name no) (do_not_autoplace no) (effects (font (size 1.27 1.27))))
  (pin "2")
  (pin "1"))
 (symbol
  (lib_id "Device:R_Small_US")
  (at 146.05 86.36 180)
  (unit 1)
  (body_style 1)
  (exclude_from_sim no)
  (in_bom yes)
  (on_board yes)
  (in_pos_files yes)
  (dnp no)
  (property "Reference" "R1" (at 142.24 87.63 0) (show_name no) (do_not_autoplace no) (effects (font (size 1.27 1.27)) (justify right)))
  (property "Value" "1m" (at 141.986 85.852 0) (show_name no) (do_not_autoplace no) (effects (font (size 1.27 1.27)) (justify right)))
  (property "Footprint" "Resistor_SMD:R_2512_6332Metric_Pad1.40x3.35mm_HandSolder" (at 146.05 86.36 0) (hide yes) (show_name no) (do_not_autoplace no) (effects (font (size 1.27 1.27))))
  (property "Datasheet" "" (at 146.05 86.36 0) (hide yes) (show_name no) (do_not_autoplace no) (effects (font (size 1.27 1.27))))
  (property "Description" "Resistor, small US symbol" (at 146.05 86.36 0) (hide yes) (show_name no) (do_not_autoplace no) (effects (font (size 1.27 1.27))))
  (property "digikey" "" (at 146.05 86.36 0) (hide yes) (show_name no) (do_not_autoplace no) (effects (font (size 1.27 1.27))))
  (pin "2")
  (pin "1"))
 (symbol
  (lib_id "Device:C")
  (at 93.98 130.81 0)
  (unit 1)
  (body_style 1)
  (exclude_from_sim no)
  (in_bom yes)
  (on_board yes)
  (in_pos_files yes)
  (dnp no)
  (fields_autoplaced yes)
  (property "Reference" "C1" (at 97.79 129.5399 0) (show_name no) (do_not_autoplace no) (effects (font (size 1.27 1.27)) (justify left)))
  (property "Value" "1u" (at 97.79 132.0799 0) (show_name no) (do_not_autoplace no) (effects (font (size 1.27 1.27)) (justify left)))
  (property "Footprint" "Package_SO:SOIC-8_3.9x4.9mm_P1.27mm" (at 94.9452 134.62 0) (hide yes) (show_name no) (do_not_autoplace no) (effects (font (size 1.27 1.27))))
  (property "Datasheet" "" (at 93.98 130.81 0) (hide yes) (show_name no) (do_not_autoplace no) (effects (font (size 1.27 1.27))))
  (property "Description" "Unpolarized capacitor" (at 93.98 130.81 0) (hide yes) (show_name no) (do_not_autoplace no) (effects (font (size 1.27 1.27))))
  (property "digikey" "" (at 93.98 130.81 0) (hide yes) (show_name no) (do_not_autoplace no) (effects (font (size 1.27 1.27))))
  (pin "2")
  (pin "1"))
 (symbol
  (lib_id "power:+5V")
  (at 146.05 77.47 0)
  (unit 1)
  (body_style 1)
  (exclude_from_sim no)
  (in_bom yes)
  (on_board yes)
  (in_pos_files yes)
  (dnp no)
  (property "Reference" "#PWR024" (at 146.05 81.28 0) (hide yes) (show_name no) (do_not_autoplace no) (effects (font (size 1.27 1.27))))
  (property "Value" "+5.1V_RAW" (at 140.97 73.66 0) (show_name no) (do_not_autoplace no) (effects (font (size 1.27 1.27)) (justify left)))
  (property "Footprint" "" (at 146.05 77.47 0) (hide yes) (show_name no) (do_not_autoplace no) (effects (font (size 1.27 1.27))))
  (property "Datasheet" "" (at 146.05 77.47 0) (hide yes) (show_name no) (do_not_autoplace no) (effects (font (size 1.27 1.27))))
  (property "Description" "Power symbol creates a global label with name \"+5V\"" (at 146.05 77.47 0) (hide yes) (show_name no) (do_not_autoplace no) (effects (font (size 1.27 1.27))))
  (pin "1"))
 (symbol
  (lib_id "INA237AIDGSR:INA237AIDGSR")
  (at 102.87 86.36 0)
  (unit 1)
  (body_style 1)
  (exclude_from_sim no)
  (in_bom yes)
  (on_board yes)
  (in_pos_files yes)
  (dnp no)
  (fields_autoplaced yes)
  (property "Reference" "U3" (at 123.19 76.2 0) (show_name no) (do_not_autoplace no) (effects (font (size 1.524 1.524))))
  (property "Value" "INA237AIDGSR" (at 123.19 78.74 0) (show_name no) (do_not_autoplace no) (effects (font (size 1.524 1.524))))
  (property "Footprint" "rov_INA_footprint:VSSOP_IDGSR_TEX-M" (at 102.87 86.36 0) (hide yes) (show_name no) (do_not_autoplace no) (effects (font (size 1.27 1.27)
    (italic yes))))
  (property "Datasheet" "https://www.ti.com/lit/gpn/ina237" (at 102.87 86.36 0) (hide yes) (show_name no) (do_not_autoplace no) (effects (font (size 1.27 1.27)
    (italic yes))))
  (property "Description" "" (at 102.87 86.36 0) (hide yes) (show_name no) (do_not_autoplace no) (effects (font (size 1.27 1.27))))
  (property "digikey" "" (at 102.87 86.36 0) (hide yes) (show_name no) (do_not_autoplace no) (effects (font (size 1.27 1.27))))
  (pin "9")
  (pin "1")
  (pin "2")
  (pin "10")
  (pin "7")
  (pin "8")
  (pin "4")
  (pin "3")
  (pin "6")
  (pin "5"))
 (symbol
  (lib_id "power:+5V")
  (at 90.17 76.2 0)
  (unit 1)
  (body_style 1)
  (exclude_from_sim no)
  (in_bom yes)
  (on_board yes)
  (in_pos_files yes)
  (dnp no)
  (property "Reference" "#PWR019" (at 90.17 80.01 0) (hide yes) (show_name no) (do_not_autoplace no) (effects (font (size 1.27 1.27))))
  (property "Value" "+3.3V" (at 90.17 72.39 0) (show_name no) (do_not_autoplace no) (effects (font (size 1.27 1.27))))
  (property "Footprint" "" (at 90.17 76.2 0) (hide yes) (show_name no) (do_not_autoplace no) (effects (font (size 1.27 1.27))))
  (property "Datasheet" "" (at 90.17 76.2 0) (hide yes) (show_name no) (do_not_autoplace no) (effects (font (size 1.27 1.27))))
  (property "Description" "Power symbol creates a global label with name \"+5V\"" (at 90.17 76.2 0) (hide yes) (show_name no) (do_not_autoplace no) (effects (font (size 1.27 1.27))))
  (pin "1"))
 (symbol
  (lib_id "Device:C")
  (at 134.62 130.81 0)
  (unit 1)
  (body_style 1)
  (exclude_from_sim no)
  (in_bom yes)
  (on_board yes)
  (in_pos_files yes)
  (dnp no)
  (fields_autoplaced yes)
  (property "Reference" "C2" (at 138.43 129.5399 0) (show_name no) (do_not_autoplace no) (effects (font (size 1.27 1.27)) (justify left)))
  (property "Value" "1u" (at 138.43 132.0799 0) (show_name no) (do_not_autoplace no) (effects (font (size 1.27 1.27)) (justify left)))
  (property "Footprint" "Package_SO:SOIC-8_3.9x4.9mm_P1.27mm" (at 135.5852 134.62 0) (hide yes) (show_name no) (do_not_autoplace no) (effects (font (size 1.27 1.27))))
  (property "Datasheet" "" (at 134.62 130.81 0) (hide yes) (show_name no) (do_not_autoplace no) (effects (font (size 1.27 1.27))))
  (property "Description" "Unpolarized capacitor" (at 134.62 130.81 0) (hide yes) (show_name no) (do_not_autoplace no) (effects (font (size 1.27 1.27))))
  (property "digikey" "" (at 134.62 130.81 0) (hide yes) (show_name no) (do_not_autoplace no) (effects (font (size 1.27 1.27))))
  (pin "2")
  (pin "1"))
 (symbol
  (lib_id "Device:R_Small_US")
  (at 90.17 82.55 180)
  (unit 1)
  (body_style 1)
  (exclude_from_sim no)
  (in_bom yes)
  (on_board yes)
  (in_pos_files yes)
  (dnp no)
  (property "Reference" "R4" (at 86.36 81.28 0) (show_name no) (do_not_autoplace no) (effects (font (size 1.27 1.27))))
  (property "Value" "4.7k" (at 86.36 83.82 0) (show_name no) (do_not_autoplace no) (effects (font (size 1.27 1.27))))
  (property "Footprint" "Resistor_SMD:R_0603_1608Metric_Pad0.98x0.95mm_HandSolder" (at 90.17 82.55 0) (hide yes) (show_name no) (do_not_autoplace no) (effects (font (size 1.27 1.27))))
  (property "Datasheet" "" (at 90.17 82.55 0) (hide yes) (show_name no) (do_not_autoplace no) (effects (font (size 1.27 1.27))))
  (property "Description" "Resistor, small US symbol" (at 90.17 82.55 0) (hide yes) (show_name no) (do_not_autoplace no) (effects (font (size 1.27 1.27))))
  (property "digikey" "" (at 90.17 82.55 0) (hide yes) (show_name no) (do_not_autoplace no) (effects (font (size 1.27 1.27))))
  (pin "1")
  (pin "2"))
 (symbol
  (lib_id "power:GND")
  (at 198.12 96.52 0)
  (unit 1)
  (body_style 1)
  (exclude_from_sim no)
  (in_bom yes)
  (on_board yes)
  (in_pos_files yes)
  (dnp no)
  (property "Reference" "#PWR069" (at 198.12 102.87 0) (hide yes) (show_name no) (do_not_autoplace no) (effects (font (size 1.27 1.27))))
  (property "Value" "GND" (at 201.93 98.298 0) (show_name no) (do_not_autoplace no) (effects (font (size 1.27 1.27))))
  (property "Footprint" "" (at 198.12 96.52 0) (hide yes) (show_name no) (do_not_autoplace no) (effects (font (size 1.27 1.27))))
  (property "Datasheet" "" (at 198.12 96.52 0) (hide yes) (show_name no) (do_not_autoplace no) (effects (font (size 1.27 1.27))))
  (property "Description" "Power symbol creates a global label with name \"GND\" , ground" (at 198.12 96.52 0) (hide yes) (show_name no) (do_not_autoplace no) (effects (font (size 1.27 1.27))))
  (pin "1"))
 (symbol
  (lib_id "power:GND")
  (at 180.34 96.52 0)
  (unit 1)
  (body_style 1)
  (exclude_from_sim no)
  (in_bom yes)
  (on_board yes)
  (in_pos_files yes)
  (dnp no)
  (property "Reference" "#PWR08" (at 180.34 102.87 0) (hide yes) (show_name no) (do_not_autoplace no) (effects (font (size 1.27 1.27))))
  (property "Value" "GND" (at 184.15 98.298 0) (show_name no) (do_not_autoplace no) (effects (font (size 1.27 1.27))))
  (property "Footprint" "" (at 180.34 96.52 0) (hide yes) (show_name no) (do_not_autoplace no) (effects (font (size 1.27 1.27))))
  (property "Datasheet" "" (at 180.34 96.52 0) (hide yes) (show_name no) (do_not_autoplace no) (effects (font (size 1.27 1.27))))
  (property "Description" "Power symbol creates a global label with name \"GND\" , ground" (at 180.34 96.52 0) (hide yes) (show_name no) (do_not_autoplace no) (effects (font (size 1.27 1.27))))
  (pin "1"))
 (symbol
  (lib_id "Regulator_Linear:MIC5504-3.3YM5")
  (at 114.3 128.27 0)
  (unit 1)
  (body_style 1)
  (exclude_from_sim no)
  (in_bom yes)
  (on_board yes)
  (in_pos_files yes)
  (dnp no)
  (fields_autoplaced yes)
  (property "Reference" "U1" (at 114.3 118.11 0) (show_name no) (do_not_autoplace no) (effects (font (size 1.27 1.27))))
  (property "Value" "MIC5504-3.3YM5" (at 114.3 120.65 0) (show_name no) (do_not_autoplace no) (effects (font (size 1.27 1.27))))
  (property "Footprint" "Package_TO_SOT_SMD:SOT-23-5" (at 114.3 138.43 0) (hide yes) (show_name no) (do_not_autoplace no) (effects (font (size 1.27 1.27))))
  (property "Datasheet" "http://ww1.microchip.com/downloads/en/DeviceDoc/MIC550X.pdf" (at 107.95 121.92 0) (hide yes) (show_name no) (do_not_autoplace no) (effects (font (size 1.27 1.27))))
  (property "Description" "300mA Low-dropout Voltage Regulator, Vout 3.3V, Vin up to 5.5V, SOT-23" (at 114.3 128.27 0) (hide yes) (show_name no) (do_not_autoplace no) (effects (font (size 1.27 1.27))))
  (property "digikey" "" (at 114.3 128.27 0) (hide yes) (show_name no) (do_not_autoplace no) (effects (font (size 1.27 1.27))))
  (pin "4")
  (pin "5")
  (pin "1")
  (pin "2")
  (pin "3")))
